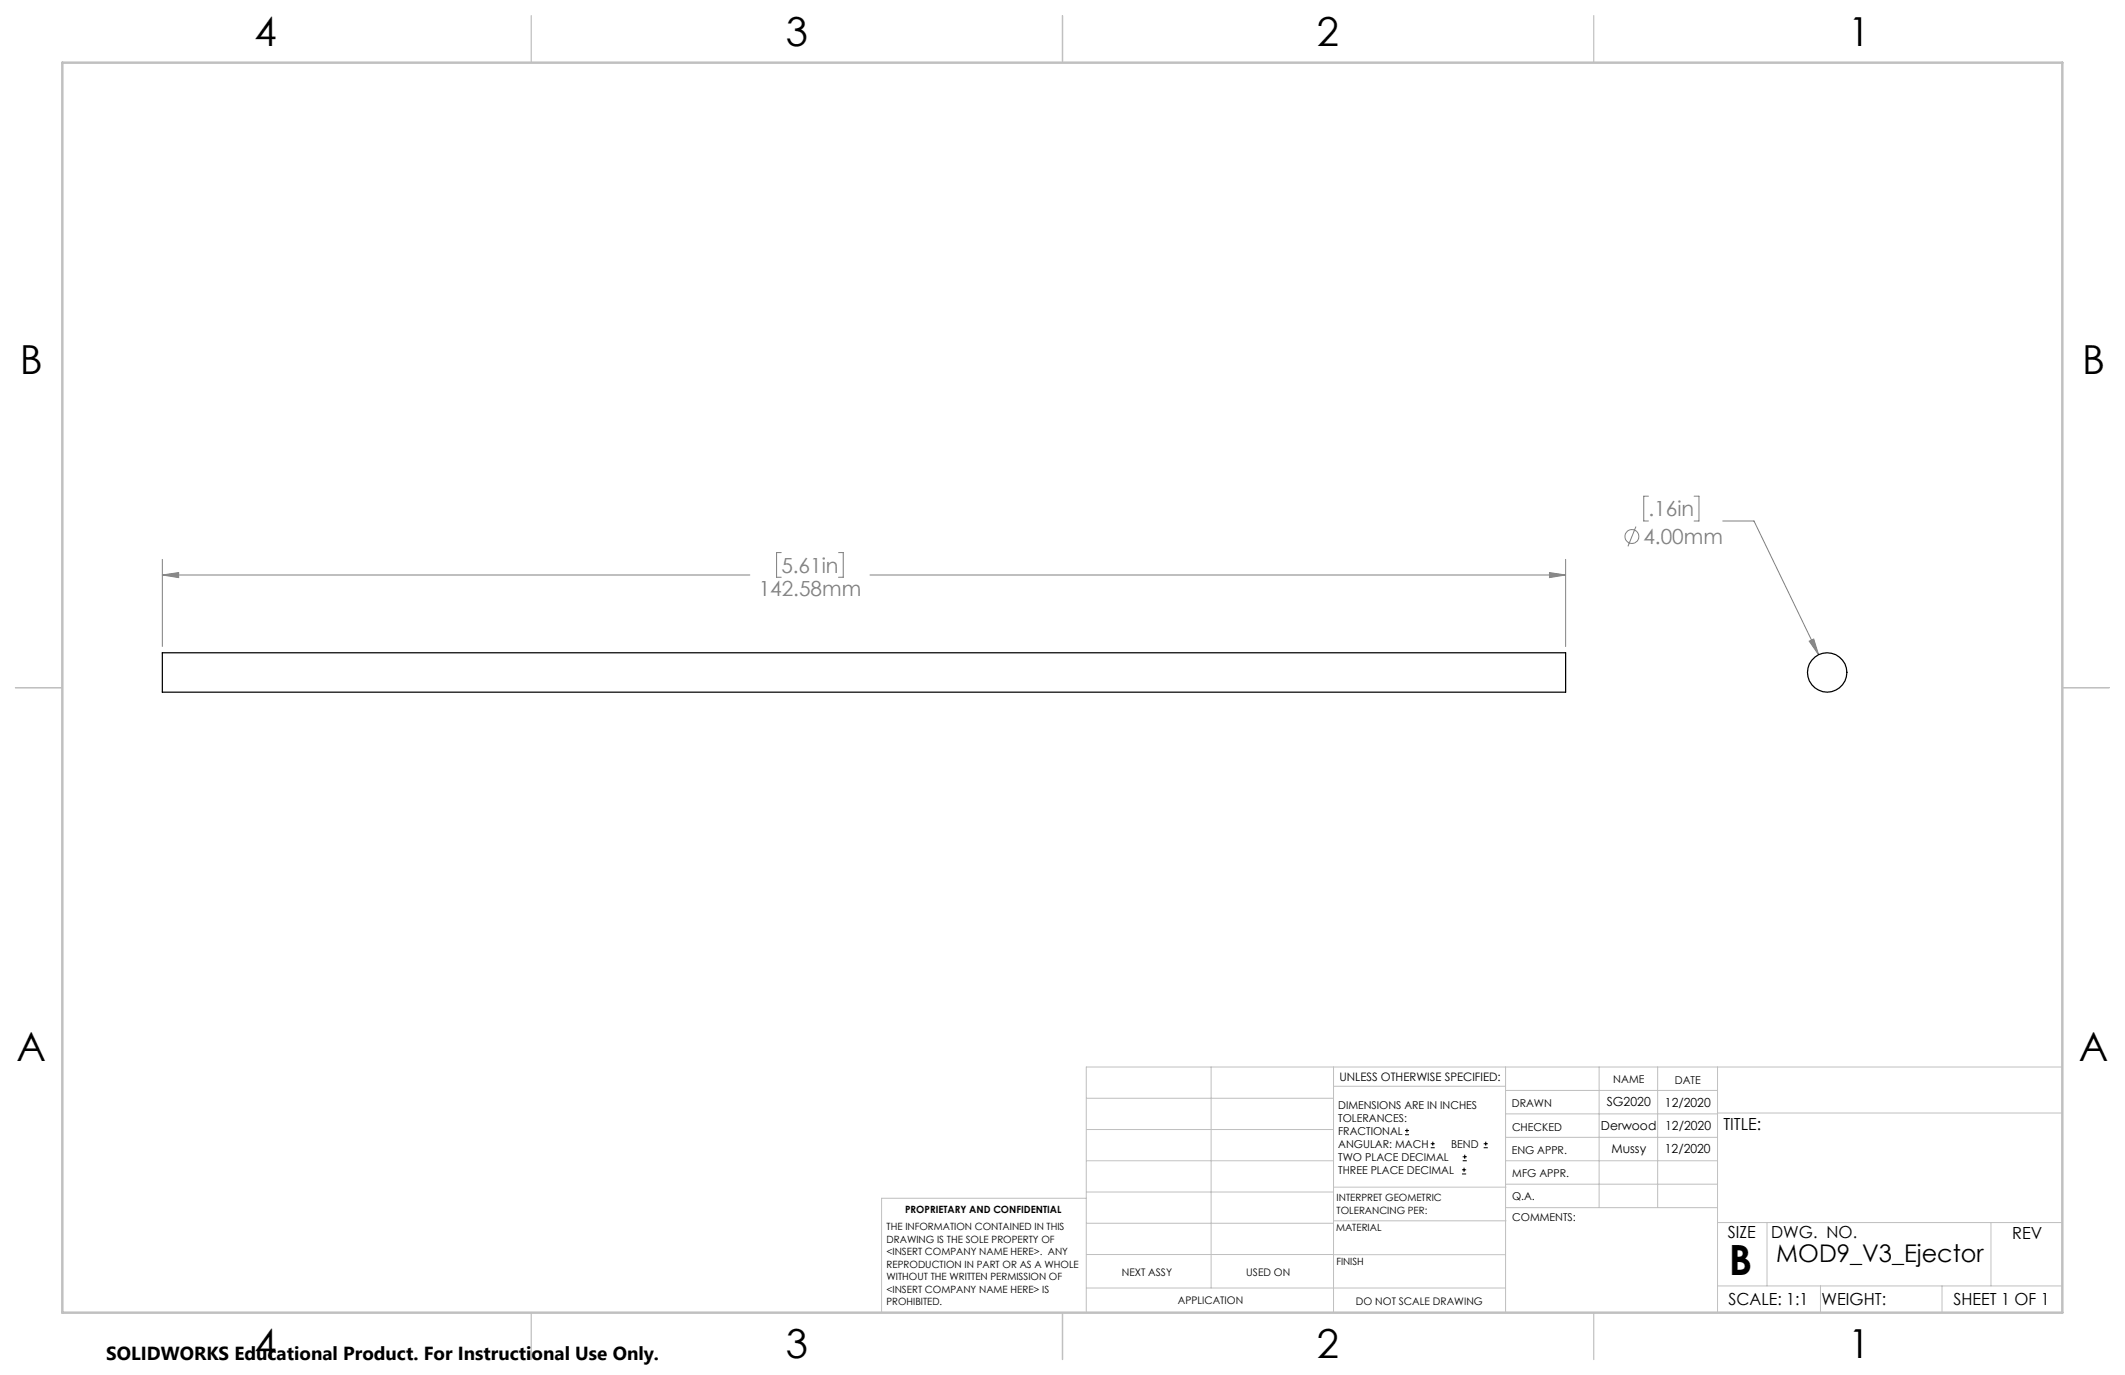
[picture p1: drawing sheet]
<svg xmlns="http://www.w3.org/2000/svg" width="432mm" height="279mm" viewBox="0 0 432 279" stroke-linecap="round" stroke-linejoin="round" font-family="sans-serif">
<g fill="none" stroke="#808080" stroke-width=".2">
<path d="M33 113.7v17.7M33 116.8h119.4M33 116.8l3.3-.5v1.1zM158.7 112.3h-.9v5h.9M170.4 112.3h.9v5h-.9M176.8 116.8h141.3M314.9 116.3l3.2 .5-3.2 .6zM318.1 113.7v17.7M332.4 107l-1.6 4M335 100.8h-1v5.1h1M344.2 100.8h1v5.1h-1M350.1 105.9h6.3l13.1 27.1"/>
<path d="M367.6 130.3l.9-.4 1 3.1z"/>
<circle cx="331.6" cy="109" r="1.41"/>
</g>
<g fill="none" stroke="#000" stroke-width=".2">
<path d="M285.5 230.6h.8M285.5 229.7h.8M285.9 229.3v.9M290.7 233.2h.8M290.7 232.4h.8M291.1 232v.8M297.1 238.5h.8M297.1 237.7h.8M297.2 235.9h.9M297.2 235.1h.9M297.5 237.3v.8M297.6 234.6v.9"/>
<path d="M301.5 233.2h.8M301.5 232.4h.8M301.9 232v.8"/>
</g>
<g fill="none" stroke="#c0c0c0" stroke-width=".2">
<path d="M246.1 216.8v44.9M271 216.8v49.9M305.9 216.8v49.9M324.9 216.8v28.6M336.8 216.8v28.6M349 216.8v49.9M419.1 216.8h-198.4v49.9M220.7 235.9h50.3M220.7 229.5h50.3M220.7 223.2h50.3M271 220.7h34.9M305.9 231.1h43.1"/>
<path d="M305.9 226.3h43.1M305.9 221.6h43.1M305.9 235.9h43.1M349 226.2h70.1M220.7 248.6h50.3M220.7 242.2h50.3M220.7 254.9h50.3M220.7 243.5h-41.6v23.2M271 255h34.9M271 248.1h35M271 241.2h35M305.9 240.6h43.1"/>
<path d="M306 245.4h43M349 248.4h70.1M359.1 248.4v12.9M404.6 248.4v12.9M220.7 261.7h85.2M349 261.3h70.1M369.9 261.3v5.4M394.6 261.3v5.4"/>
</g>
<path d="M108 3.2v9.5M215.9 3.2v9.5M323.8 3.2v9.5M3.1 139.7h9.6M419.1 139.7h9.5M108 266.7v9.6M215.9 266.7v9.6M323.8 266.7v9.6" fill="none" stroke="#c0c0c0" stroke-width=".25"/>
<path d="M12.7 12.7h406.4v254h-406.4z" fill="none" stroke="#c0c0c0" stroke-width=".5"/>
<path d="M314.9 116.3l3.2 .5-3.2 .6zM33 116.8l3.3-.5v1.1zM367.6 130.3l1.9 2.7-1-3.1z" fill="#808080"/>
<g fill="none" stroke="#000" stroke-width=".25">
<path d="M33 132.6h285.1v8.1h-285.1z"/>
<circle cx="371.3" cy="136.6" r="4"/>
</g>
<text font-size="8.5" x="351.3" y="259">B</text>
<g font-size="8.1">
<text x="51.7" y="9.3">4</text>
<text x="159.7" y="9.3">3</text>
<text x="267.6" y="9.3">2</text>
<text x="375.6" y="9.3">1</text>
<text x="4" y="76">B</text>
<text x="423.1" y="76">B</text>
<text x="3.3" y="215.7">A</text>
<text x="422.4" y="215.7">A</text>
<text x="51.7" y="276">4</text>
<text x="159.7" y="276">3</text>
<text x="267.6" y="276">2</text>
<text x="375.6" y="276">1</text>
</g>
<text font-size="4.9" x="360.9" y="256.5">MOD9_V3_Ejector</text>
<g font-size="4.2" fill="#808080">
<text x="335" y="104.9">.16in</text>
<text x="333.9" y="110.6">4.00mm</text>
<text x="158.8" y="116.4">5.61in</text>
<text x="154.2" y="121.1">142.58mm</text>
</g>
<text font-size="3.8" x="21.6" y="276.3">SOLIDWORKS Educational Product. For Instructional Use Only.</text>
<g font-size="3.4">
<text x="350.2" y="229.5">TITLE:</text>
<text x="351.1" y="251.6">SIZE</text>
<text x="359.9" y="251.6">DWG. NO.</text>
<text x="408.9" y="251.7">REV</text>
<text x="351.2" y="265.2">SCALE: 1:1</text>
<text x="370.1" y="265.3">WEIGHT:</text>
<text x="396.9" y="265.2">SHEET 1 OF 1</text>
</g>
<g font-size="2.5">
<text x="326.5" y="224.8">SG2020</text>
<text x="338.3" y="224.9">12/2020</text>
<text x="325.3" y="229.6">Derwood</text>
<text x="338.4" y="229.7">12/2020</text>
<text x="327.4" y="234.4">Mussy</text>
<text x="338.3" y="234.3">12/2020</text>
</g>
<text font-size="2.4" x="272.2" y="219.7">UNLESS OTHERWISE SPECIFIED:</text>
<g font-size="2.2">
<text x="327.8" y="220.1">NAME</text>
<text x="340.3" y="220.2">DATE</text>
<text x="271.9" y="225.3">DIMENSIONS ARE IN INCHES</text>
<text x="271.9" y="227.9">TOLERANCES:</text>
<text x="307.2" y="224.9">DRAWN</text>
<text x="271.9" y="230.6">FRACTIONAL</text>
<text x="271.9" y="233.2">ANGULAR: MACH</text>
<text x="294.9" y="233.2">BEND</text>
<text x="307.3" y="229.8">CHECKED</text>
<text x="271.9" y="235.9">TWO PLACE DECIMAL</text>
<text x="271.9" y="238.5">THREE PLACE DECIMAL</text>
<text x="307.2" y="234.5">ENG APPR.</text>
<text x="307.3" y="239.2">MFG APPR.</text>
<text x="307.3" y="243.9">Q.A.</text>
<text x="307.3" y="248.1">COMMENTS:</text>
</g>
<g font-size="2.1">
<text x="227.9" y="259.2">NEXT ASSY</text>
<text x="253.3" y="259.2">USED ON</text>
<text x="239.3" y="265">APPLICATION</text>
<text x="275.5" y="265.1">DO NOT SCALE DRAWING</text>
</g>
<g font-size="2">
<text x="271.6" y="244.1">INTERPRET GEOMETRIC</text>
<text x="180.2" y="250">THE INFORMATION CONTAINED IN THIS</text>
<text x="183.9" y="246.4">PROPRIETARY AND CONFIDENTIAL</text>
<text x="271.5" y="250.2">MATERIAL</text>
<text x="271.6" y="246.6">TOLERANCING PER:</text>
<text x="180.2" y="252.5">DRAWING IS THE SOLE PROPERTY OF</text>
<text x="180.2" y="255.1">&lt;INSERT COMPANY NAME HERE&gt;. ANY</text>
<text x="180.2" y="257.6">REPRODUCTION IN PART OR AS A WHOLE</text>
<text x="271.5" y="257">FINISH</text>
<text x="180.2" y="260.1">WITHOUT THE WRITTEN PERMISSION OF</text>
<text x="180.2" y="262.6">&lt;INSERT COMPANY NAME HERE&gt; IS</text>
<text x="180.2" y="265.2">PROHIBITED.</text>
</g>
</svg>
